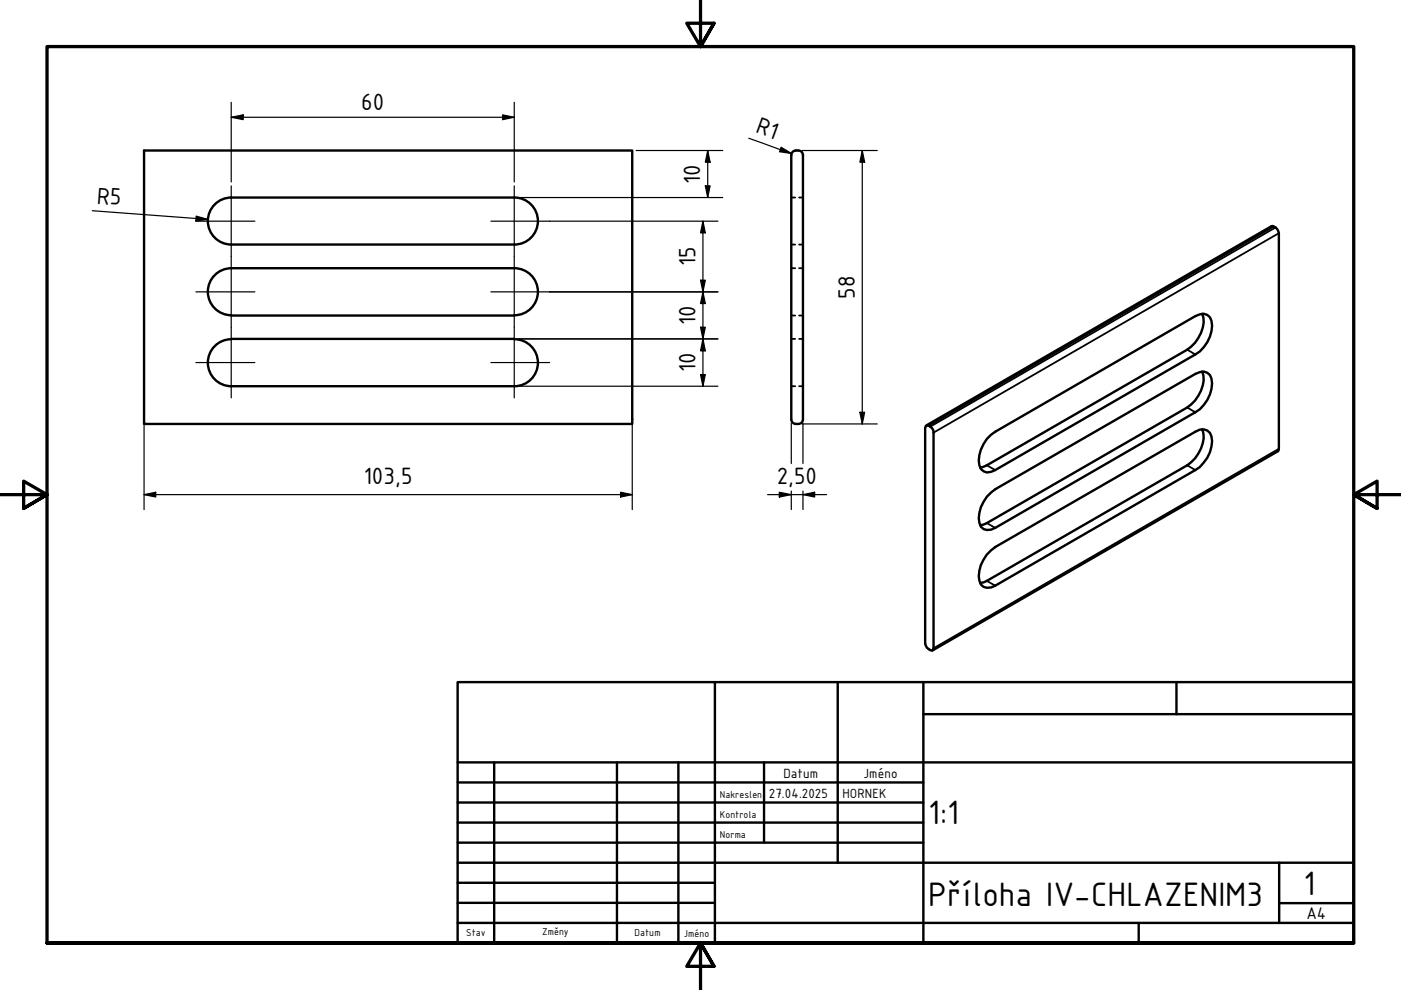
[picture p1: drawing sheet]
<svg xmlns="http://www.w3.org/2000/svg" width="297mm" height="210mm" viewBox="0 0 297 210" stroke-linecap="round" stroke-linejoin="round" font-family="sans-serif">
<g fill="none" stroke="#000" stroke-width=".51">
<path d="M30.5 31.9h103.5v58h-103.5zM167.8 32.9v56a.98 .98 0 0 0 1 1M168.7 31.9a1.16 1.16 0 0 1 1.5 1M168.8 31.9a.98 .98 0 0 0-1 1M170.2 32.9v56a1.12 1.12 0 0 1-1.5 1M109 41.9h-59.9a5 5 0 0 0-5 5 5 5 0 0 0 5 5h59.9M109 56.9h-59.9a5 5 0 0 0-5 5 5 5 0 0 0 5 4.9M109.1 41.9a5 5 0 0 1 4.9 5 5 5 0 0 1-4.9 5M109.1 56.9a5 5 0 0 1 4.9 5 5 5 0 0 1-4.9 4.9M49 66.9h60M49 71.9h60M49.1 71.9a5 5 0 0 0-5 5 5 5 0 0 0 5 5h59.9"/>
<path d="M109.1 71.9a5 5 0 0 1 4.9 5 5 5 0 0 1-4.9 5M254.9 66.5a6.6 6.6 0 0 1-2.4 7l-.8 .6-42.5 24.6-1.4 .5M254.9 78.8a6.6 6.6 0 0 1-2.4 7l-.8 .6-42.5 24.5-1.4 .5M196.3 90.3a1.34 1.34 0 0 1 1.6 1.4v45.7v.4l-.3 .2a1.92 1.92 0 0 1-1.4-1.6v-45.7zM196.4 90.2l73.2-42.2a1.55 1.55 0 0 1 1.5 1.4v45.8l-.1 .5-73.3 42.2M209.2 93.1l1.8-1.6 42.4-24.5a2.18 2.18 0 0 1 3.1 .3 6.4 6.4 0 0 1-2.1 7.2l-43.4 25.2a2.13 2.13 0 0 1-2.5 .2 2.13 2.13 0 0 1-1-2.3 7.9 7.9 0 0 1 1.7-4.5zM254.9 91a6.6 6.6 0 0 1-2.4 7l-.8 .7-42.5 24.5-1.4 .4M209.2 105.3l1.8-1.6 42.4-24.4a2.18 2.18 0 0 1 3.1 .2 6.4 6.4 0 0 1-2.1 7.3l-43.4 25.1a2.09 2.09 0 0 1-3.4-1.1 6.8 6.8 0 0 1 1.6-5.5zM209.2 117.6l1.8-1.6 42.4-24.5a2.16 2.16 0 0 1 2.5-.2 2.16 2.16 0 0 1 1.1 2.3 7.5 7.5 0 0 1-3.6 6.1l-42.4 24.5a2.09 2.09 0 0 1-3.4-1.1 6.8 6.8 0 0 1 1.6-5.5z"/>
</g>
<path d="M167.8 41.9h.8M167.8 51.9h.8M167.8 56.9h.8M169.4 41.9h.8M169.4 51.9h.8M169.4 56.9h.8M167.8 66.9h.8M167.8 71.9h.8M169.4 66.9h.8M169.4 71.9h.8M167.8 81.9h.8M169.4 81.9h.8" fill="none" stroke="#000" stroke-width=".38"/>
<path d="M270.1 48l-73.2 42.3M270.4 48.2l-73.2 42.3M271.1 49.4l-73.2 42.3M251.7 74.1l1.7 1.1M209.2 98.7l1.8 1M251.7 86.4l1.7 1M251.7 98.7l1.7 1M271.1 95.2l-73.2 42.2M209.2 110.9l1.8 1M209.2 123.2l1.8 1" fill="none" stroke="#000" stroke-width=".38"/>
<path d="M148.5 -.1v10l-2.9-5h5.8l-2.9 5 2.9-5M0 104.9h10l-5-2.9v5.8l5-2.9-5 2.9M297 104.9h-10l5-2.9v5.8l-5-2.9 5 2.9M10 199.9v-190h277v190h-277h277M151.4 204.9l-2.9-5 2.9 5h-5.8l2.9-5v10" fill="none" stroke="#000" stroke-width=".7"/>
<!-- layer: Nadpis (ISO) -->
<g fill="none" stroke="#000" stroke-width=".51">
<path d="M97 144.6h190v55.3h-190zM151.6 144.6v55.3M177.6 144.6v38.3M195.8 151.4h91.2M195.8 144.6v55.3M249.4 144.6v6.8M97 165.9h98.8M97 170.2h98.8M97 174.4h98.8M97 178.7h98.8M97 161.6h190M104.8 161.6v38.3"/>
<path d="M130.8 161.6v38.3M143.8 161.6v38.3M162 161.6v17.1M97 195.7h190M97 182.9h190M97 187.2h54.6M97 191.4h54.6M241.4 195.7v4.2M271.2 191.5h15.8M271.2 182.9v12.8"/>
</g>
<g fill="none" stroke="#000" stroke-width=".25">
<path d="M49 24.9l2.6-.5v1zM49 24.9h60M49 21.7v16.9M106.6 24.4l2.4 .5-2.4 .5zM109 21.7v16.9M134.9 31.9h18.3M149.5 39.4h1.1l-.5 2.5zM150.1 31.9l.5 2.5h-1.1zM150.1 31.9v10M158.7 29.3l9.1 3.2M165.6 31.2l2.2 1.3-2.5-.3zM170.1 31.9h15.9"/>
<path d="M182.8 31.9l.5 2.5h-1zM182.8 31.9v58M19.6 44.7l24.5 1.8M41.6 45.8l2.5 .7-2.6 .3zM109.9 41.9h43.3M116.5 46.9h35.7M148.5 59.4h1l-.5 2.5zM149 46.9l.5 2.5h-1zM149 46.9v35M109.9 71.9h42.3M116.5 61.9h35.7M148.5 79.4h1l-.5 2.5z"/>
<path d="M148.5 69.4h1l-.5 2.5zM149 71.9l.5 2.5h-1zM149 61.9l.5 2.5h-1zM30.5 89.7v18.3M109.9 81.9h42.3M134 89.7v18.3M167.8 89.7v8.6M170.1 89.9h15.9M170.2 89.7v8.6M182.3 87.4h1l-.5 2.5zM30.5 104.9l2.5-.5v1zM30.5 104.9h103.5"/>
<path d="M131.6 104.4l2.4 .5-2.4 .5zM162.8 104.9h12.5M165.2 104.4l2.6 .5-2.6 .5zM167.8 104.1v3.9M170.2 104.9l2.5-.5v1zM170.2 104.1v3.9"/>
</g>
<g fill="#000">
<path d="M49 24.9l2.6-.5v1zM106.6 24.4l2.4 .5-2.4 .5zM149.5 39.4h1.1l-.5 2.5zM150.1 31.9l.5 2.5h-1.1zM165.6 31.2l2.2 1.3-2.5-.3zM182.8 31.9l.5 2.5h-1zM41.6 45.8l2.5 .7-2.6 .3zM148.5 59.4h1l-.5 2.5zM149 46.9l.5 2.5h-1zM148.5 79.4h1l-.5 2.5zM148.5 69.4h1l-.5 2.5zM149 71.9l.5 2.5h-1z"/>
<path d="M149 61.9l.5 2.5h-1zM182.3 87.4h1l-.5 2.5zM30.5 104.9l2.5-.5v1zM131.6 104.4l2.4 .5-2.4 .5zM165.2 104.4l2.6 .5-2.6 .5zM170.2 104.9l2.5-.5v1z"/>
</g>
<path d="M49 39.4v45M109 39.4v45M41.5 46.9h12.5M104.1 46.9h12.4M41.5 61.9h12.5M41.5 76.9h12.5M104.1 61.9h12.4M104.1 76.9h12.4" fill="none" stroke="#000" stroke-width=".25"/>
<g font-size="7.7">
<text x="196.8" y="174.8">1:1</text>
<text x="196.8" y="192">Příloha IV-CHLAZENIM3</text>
<text x="276.4" y="189.7">1</text>
</g>
<g font-size="5.4">
<text x="76.6" y="23.3">60</text>
<text x="160" y="28" transform="rotate(20 160 28)">R1</text>
<text x="148.5" y="39" transform="rotate(-90 148.5 39)">10</text>
<text x="20.4" y="43.2" transform="rotate(4 20.4 43.2)">R5</text>
<text x="147.4" y="56.5" transform="rotate(-90 147.4 56.5)">15</text>
<text x="181.2" y="63.3" transform="rotate(-90 181.2 63.3)">58</text>
<text x="147.4" y="69" transform="rotate(-90 147.4 69)">10</text>
<text x="147.4" y="79" transform="rotate(-90 147.4 79)">10</text>
<text x="77.2" y="102.6">103,5</text>
<text x="164.7" y="102.6">2,50</text>
</g>
<text font-size="3.9" x="277" y="194.9">A4</text>
<g font-size="3">
<text x="166.1" y="164.9">Datum</text>
<text x="183.1" y="164.9">Jméno</text>
<text x="163" y="169.1">27.04.2025</text>
<text x="178.6" y="169.1">HORNEK</text>
</g>
<g font-size="2.3">
<text x="152.6" y="169.1">Nakreslen</text>
<text x="152.6" y="173.4">Kontrola</text>
<text x="152.6" y="177.6">Norma</text>
<text x="98.8" y="198.5">Stav</text>
<text x="114.9" y="198.3">Změny</text>
<text x="134.6" y="198.5">Datum</text>
<text x="145" y="198.6">Jméno</text>
</g>
</svg>
